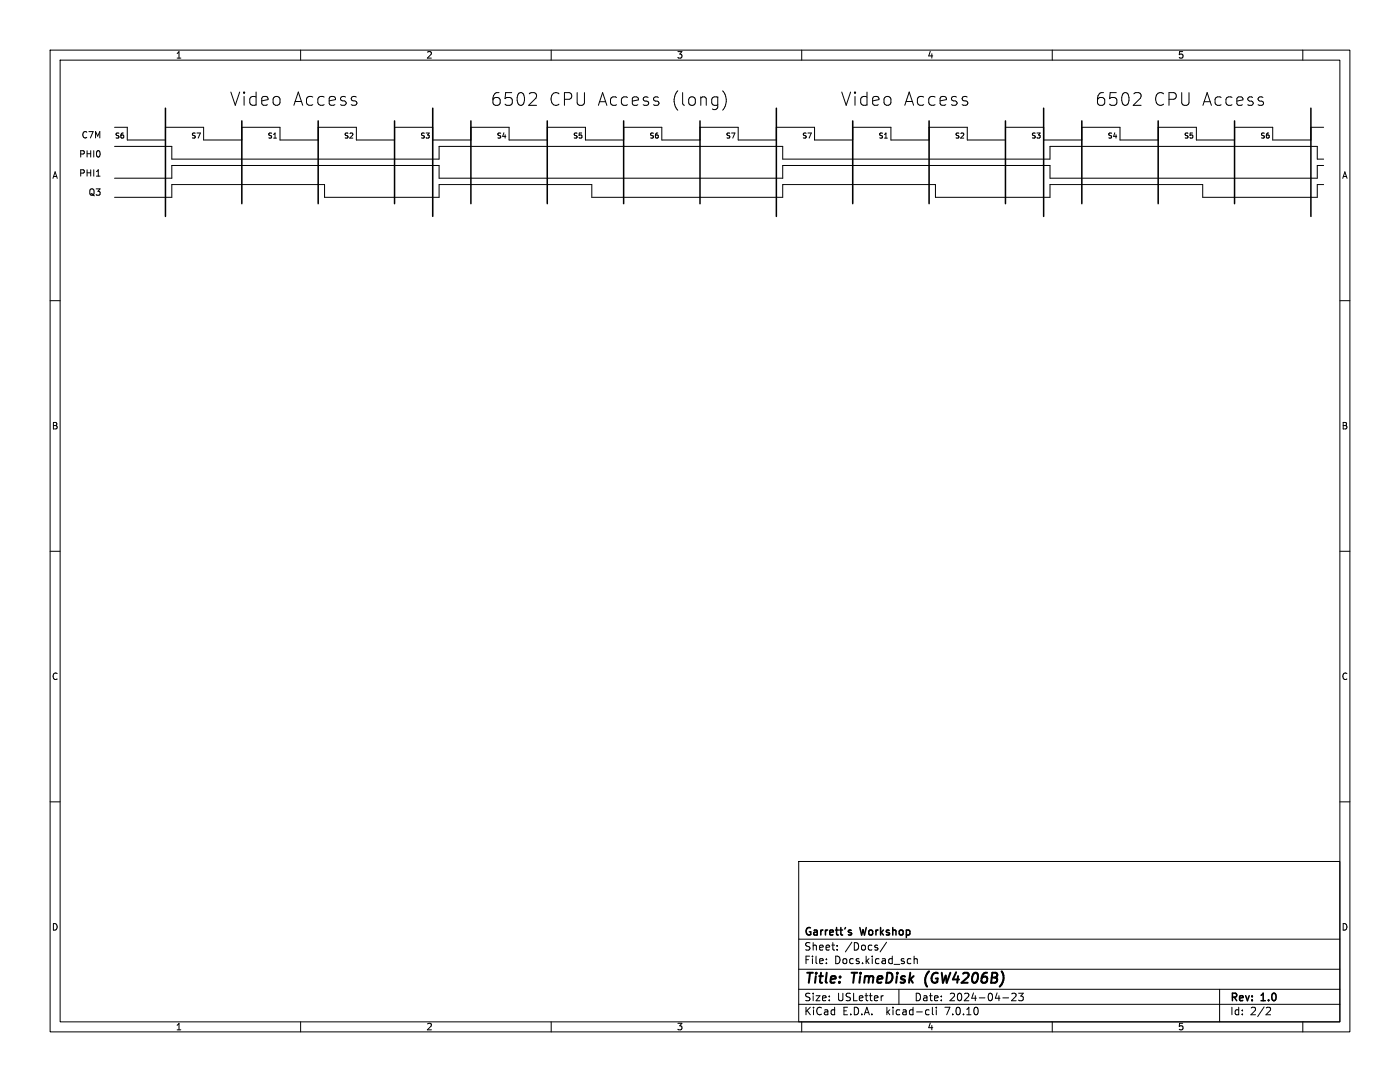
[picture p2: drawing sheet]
<svg xmlns="http://www.w3.org/2000/svg" width="279mm" height="216mm" viewBox="0 0 279 216" stroke-linecap="round" stroke-linejoin="round" font-family="sans-serif">
<g fill="none" stroke="#000" stroke-width=".2">
<path d="M10 10h259.4v195.9h-259.4zM12 12h255.4v191.9h-255.4zM60 10v2M106.6 18.5a.69 .69 0 0 1 .4 1.1l-1.5 1.4h1.6M110 10v2M144.2 18.1a2.91 2.91 0 0 1 0 3.9M160 10v2M210 10v2M227.2 18.5a.69 .69 0 0 1 .4 1.1l-1.4 1.4h1.5M260 10v2M19.3 35.1h.7M22.9 25.4h2.5v2.5h7.6v-2.5h7.6v2.5h7.7v-2.5h7.6v2.5h7.6v-2.5h7.6v2.5h7.6v-2.5h7.7v2.5h7.6v-2.5h7.6v2.5h7.6v-2.5h7.6v2.5h7.7v-2.5h7.6v2.5h7.6v-2.5h7.6v2.5h7.6v-2.5h7.7v2.5h7.6v-2.5h7.6v2.5h7.6v-2.5h7.6v2.5h7.7v-2.5h7.6v2.5h7.6v-2.5h7.6v2.5h7.6v-2.5h7.7v2.5h7.6v-2.5h7.6v2.5h7.6v-2.5h2.6"/>
<path d="M22.9 29.2h11.4v2.6h53.3v-2.6h68.6v2.6h53.3v-2.6h53.4v2.6h1.3M131.4 20.3l.1 .2-.1 .4M252 20.3l.2 .2-.2 .4M264.2 36.8h-1.3v2.6h-22.9v-2.6h-30.5v2.6h-22.8v-2.6h-30.5v2.6h-38.1v-2.6h-30.5v2.6h-22.8v-2.6h-30.5v2.6h-11.4M264.2 33h-1.3v2.6h-53.4v-2.6h-53.3v2.6h-68.6v-2.6h-53.3v2.6h-11.4M10 60h2M267.4 60h2M10 110h2M267.4 110h2M10 160h2M267.4 160h2M159.4 171.9h108v32h-108z"/>
<path d="M159.4 197.4h108M159.4 193.4h108M159.4 187.4h108M164.9 192.1v.2M164.9 191.4v.1M167.1 189.4v.2M167.1 188.7v.1M176.3 198.7l-.3 .1M176.9 188l-1.3 1.9M179.4 197.4v3M181.6 191.3l.2 .1M181.8 192.2l-.2 .1"/>
<path d="M182.4 190.8v1.5M182.4 191.4l.2-.1 .4 .1 .1 .9M200.1 199.1h1.2M201.9 198.3l.6-.1 .3 .4-.9 1.1h.9M203.3 198.2h.9l-.5 .6 .4 .1v.6l-.2 .2-.6-.2M243.4 197.4v6.5M60 203.9v2M110 203.9v2M159.4 200.4h108M160 203.9v2M185 201.5l.4 .1M185.4 202.4l-.4 .1"/>
<path d="M186.1 201v1.3l.2 .2M186.9 201v.1M186.9 201.5v1M210 203.9v2M252.9 201l.5 .1 .2 .3-1 1.1h1M260 203.9v2"/>
</g>
<path d="M184.7 195.2v1.1" fill="none" stroke="#000" stroke-width=".4"/>
<g fill="none" stroke="#000" stroke-width=".3">
<path d="M33 21.6v21.6M48.3 24.1v16.5M63.5 24.1v16.5M78.7 24.1v16.5M86.4 21.6v21.6M94 24.1v16.5M109.2 24.1v16.5M124.5 24.1v16.5M139.7 24.1v16.5M154.9 21.6v21.6M170.2 24.1v16.5M185.4 24.1v16.5"/>
<path d="M200.7 24.1v16.5M208.3 21.6v21.6M215.9 24.1v16.5M231.1 24.1v16.5M246.4 24.1v16.5M261.6 21.6v21.6M169.5 186.1h.4l.1 .3-.3 .2h-.2M169.5 185.6h.4"/>
</g>
<g font-size="3.7">
<text x="45.7" y="21.3">Video</text>
<text x="58.2" y="21.3">Access</text>
<text x="167.6" y="21.3">Video</text>
<text x="180.1" y="21.3">Access</text>
</g>
<g font-size="3.5">
<text x="97.8" y="21.3">6502</text>
<text x="109.4" y="21.3">CPU Access</text>
<text x="133.7" y="21.3">(long)</text>
<text x="218.4" y="21.3">6502</text>
<text x="230" y="21.3">CPU Access</text>
</g>
<g font-size="2.8">
<text x="160.4" y="196.8">Title:</text>
<text x="170.1" y="196.8">TimeDisk</text>
<text x="185.4" y="196.8">(GW4206B)</text>
</g>
<g font-size="2.1">
<text x="160.4" y="189.9">Sheet:</text>
<text x="160.4" y="187.1">Garrett's</text>
<text x="168.6" y="189.9">/Docs/</text>
<text x="171.8" y="187.1">Workshop</text>
<text x="160.4" y="192.6">File:</text>
<text x="166.5" y="192.6">Docs.kicad_sch</text>
<text x="160.4" y="202.8">KiCad</text>
<text x="160.4" y="200">Size:</text>
<text x="167.1" y="200">USLetter</text>
<text x="168.1" y="202.8">E.D.A.</text>
<text x="177" y="202.8">kicad-cli</text>
<text x="182.4" y="200">Date:</text>
<text x="188.9" y="202.8">7.0.10</text>
<text x="189.4" y="200">2024-04-23</text>
<text x="245.4" y="200.2">Rev:</text>
<text x="245.4" y="202.8">Id:</text>
<text x="249.5" y="202.8">2/2</text>
<text x="251.8" y="200.2">1.0</text>
</g>
<g font-size="1.8">
<text x="35" y="11.9">1</text>
<text x="85" y="11.9">2</text>
<text x="135" y="11.9">3</text>
<text x="185" y="11.9">4</text>
<text x="235" y="11.9">5</text>
<text x="16.2" y="27.7">C7M</text>
<text x="10.3" y="35.9">A</text>
<text x="15.7" y="35.3">PHI1</text>
<text x="15.7" y="31.5">PHI0</text>
<text x="267.7" y="35.9">A</text>
<text x="17.6" y="39.1">Q3</text>
<text x="10.3" y="85.9">B</text>
<text x="267.7" y="85.9">B</text>
<text x="10.3" y="135.9">C</text>
<text x="267.7" y="135.9">C</text>
<text x="10.3" y="185.9">D</text>
<text x="267.7" y="185.9">D</text>
<text x="35" y="205.8">1</text>
<text x="85" y="205.8">2</text>
<text x="135" y="205.8">3</text>
<text x="185" y="205.8">4</text>
<text x="235" y="205.8">5</text>
</g>
<g font-size="1.4">
<text x="22.9" y="27.7">S6</text>
<text x="38.1" y="27.7">S7</text>
<text x="53.3" y="27.7">S1</text>
<text x="68.6" y="27.7">S2</text>
<text x="83.8" y="27.7">S3</text>
<text x="99.1" y="27.7">S4</text>
<text x="114.3" y="27.7">S5</text>
<text x="129.5" y="27.7">S6</text>
<text x="144.8" y="27.7">S7</text>
<text x="160" y="27.7">S7</text>
<text x="175.3" y="27.7">S1</text>
<text x="190.5" y="27.7">S2</text>
<text x="205.7" y="27.7">S3</text>
<text x="221" y="27.7">S4</text>
<text x="236.2" y="27.7">S5</text>
<text x="251.5" y="27.7">S6</text>
</g>
</svg>
